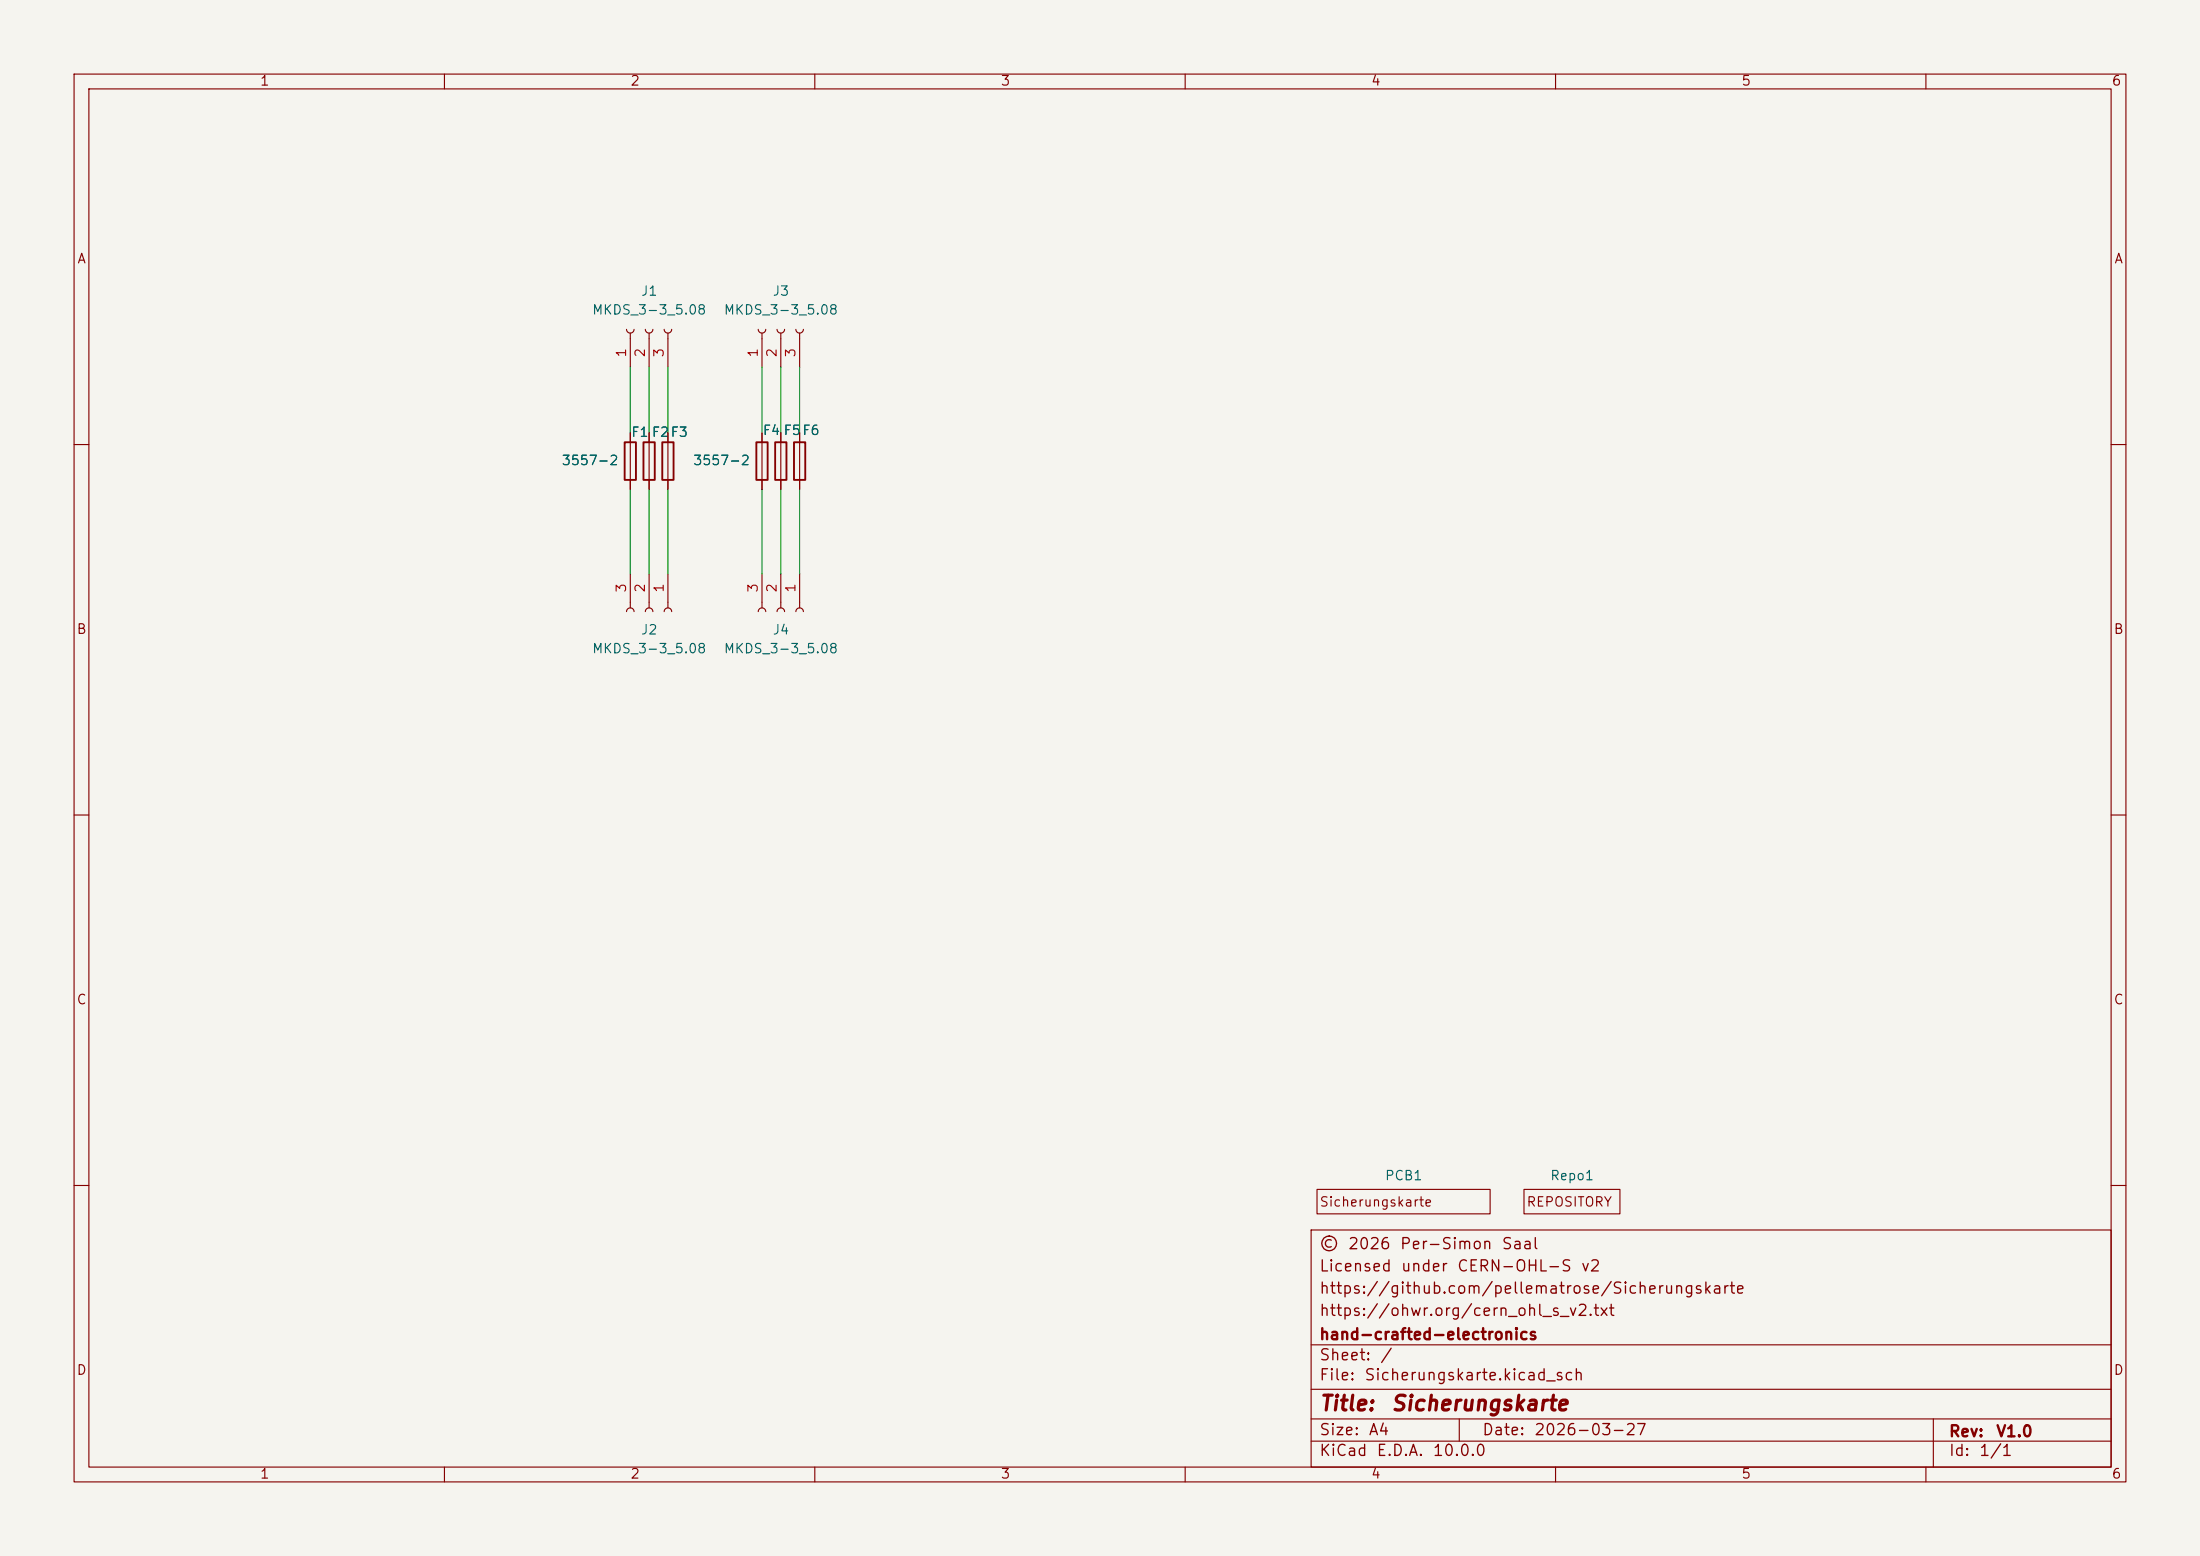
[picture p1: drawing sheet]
(kicad_sch
 (version 20260306)
 (generator "eeschema")
 (generator_version "10.0")
 (paper "A4")
 (title_block
  (title "Sicherungskarte")
  (date "2026-03-27")
  (rev "V1.0")
  (company "hand-crafted-electronics")
  (comment 1 "https://ohwr.org/cern_ohl_s_v2.txt ")
  (comment 2 "https://github.com/pellematrose/Sicherungskarte")
  (comment 3 "Licensed under CERN-OHL-S v2")
  (comment 4 "© 2026 Per-Simon Saal"))
 (lib_symbols
  (symbol "_PS_LIB:Fuseholder ATOF 287"
   (pin_numbers (hide yes))
   (pin_names
    (offset 0) (hide yes)) (exclude_from_sim no) (in_bom yes) (on_board yes)
   (in_pos_files yes)
   (duplicate_pin_numbers_are_jumpers no)
   (property "Reference" "F" (at 2.032 0 90) (show_name no) (do_not_autoplace no) (effects (font (size 1.27 1.27))))
   (property "Value" "3557-2" (at -1.905 0 90) (show_name no) (do_not_autoplace no) (effects (font (size 1.27 1.27))))
   (property "Footprint" "_PS_LIB_CON:Fuse Holder Littelfuse ATOF 287" (at -1.778 0 90) (show_name no) (do_not_autoplace no) (hide yes) (effects (font (size 1.27 1.27))))
   (property "Datasheet" "https://www.keyelco.com/userAssets/file/K75p47.pdf" (at 0 0 0) (show_name no) (do_not_autoplace no) (hide yes) (effects (font (size 1.27 1.27))))
   (property "Description" "Fuse" (at 0 0 0) (show_name no) (do_not_autoplace no) (hide yes) (effects (font (size 1.27 1.27))))
   (property "Digikey" "36-3557-2-ND" (at 0 0 0) (show_name no) (do_not_autoplace no) (hide yes) (effects (font (size 1.27 1.27))))
   (symbol "Fuseholder ATOF 287_0_1"
    (rectangle (start -0.762 -2.54) (end 0.762 2.54) (stroke (width 0.254) (type default)) (fill (type none)))
    (polyline (pts (xy 0 2.54) (xy 0 -2.54)) (stroke (width 0) (type default)) (fill (type none))))
   (symbol "Fuseholder ATOF 287_1_1"
    (pin passive line (at 0 3.81 270) (length 1.27) (name "" (effects (font (size 1.27 1.27)))) (number "1" (effects (font (size 1.27 1.27)))))
    (pin passive line (at 0 -3.81 90) (length 1.27) (name "" (effects (font (size 1.27 1.27)))) (number "2" (effects (font (size 1.27 1.27))))))
   (embedded_fonts no))
  (symbol "_PS_LIB:MKDS_3-3_5.08"
   (pin_names
    (offset 1.016) (hide yes)) (exclude_from_sim no) (in_bom yes) (on_board yes)
   (in_pos_files yes)
   (duplicate_pin_numbers_are_jumpers no)
   (property "Reference" "J" (at 0 5.08 0) (show_name no) (do_not_autoplace no) (effects (font (size 1.27 1.27))))
   (property "Value" "MKDS_3-3_5.08" (at 0 -5.08 0) (show_name no) (do_not_autoplace no) (effects (font (size 1.27 1.27))))
   (property "Footprint" "_PS_LIB_CON:MKDS_3_3_508" (at 0 0 0) (show_name no) (do_not_autoplace no) (hide yes) (effects (font (size 1.27 1.27))))
   (property "Datasheet" "https://www.phoenixcontact.com/en-us/products/printed-circuit-board-terminal-mkds-3-3-508-1711738?type=pdf" (at 0 0 0) (show_name no) (do_not_autoplace no) (hide yes) (effects (font (size 1.27 1.27))))
   (property "Description" "Leiterplattenklemme, Wellenlötung, Schrauban- schluss mit Zughülse" (at 0 0 0) (show_name no) (do_not_autoplace no) (hide yes) (effects (font (size 1.27 1.27))))
   (property "Digikey" "277-1028-ND" (at 0 0 0) (show_name no) (do_not_autoplace no) (hide yes) (effects (font (size 1.27 1.27))))
   (symbol "MKDS_3-3_5.08_1_1"
    (polyline (pts (xy -1.27 2.54) (xy -0.508 2.54)) (stroke (width 0.1524) (type default)) (fill (type none)))
    (polyline (pts (xy -1.27 0) (xy -0.508 0)) (stroke (width 0.1524) (type default)) (fill (type none)))
    (polyline (pts (xy -1.27 -2.54) (xy -0.508 -2.54)) (stroke (width 0.1524) (type default)) (fill (type none)))
    (arc (start 0 2.032) (mid -0.5058 2.54) (end 0 3.048) (stroke (width 0.1524) (type default)) (fill (type none)))
    (arc (start 0 -0.508) (mid -0.5058 0) (end 0 0.508) (stroke (width 0.1524) (type default)) (fill (type none)))
    (arc (start 0 -3.048) (mid -0.5058 -2.54) (end 0 -2.032) (stroke (width 0.1524) (type default)) (fill (type none)))
    (pin passive line (at -5.08 2.54 0) (length 3.81) (name "Pin_1" (effects (font (size 1.27 1.27)))) (number "1" (effects (font (size 1.27 1.27)))))
    (pin passive line (at -5.08 0 0) (length 3.81) (name "Pin_2" (effects (font (size 1.27 1.27)))) (number "2" (effects (font (size 1.27 1.27)))))
    (pin passive line (at -5.08 -2.54 0) (length 3.81) (name "Pin_3" (effects (font (size 1.27 1.27)))) (number "3" (effects (font (size 1.27 1.27))))))
   (embedded_fonts no))
  (symbol "_PS_LIB:_PCB"
   (pin_numbers (hide yes))
   (pin_names
    (offset 0) (hide yes)) (exclude_from_sim yes) (in_bom no) (on_board yes)
   (in_pos_files yes)
   (duplicate_pin_numbers_are_jumpers no)
   (property "Reference" "PCB" (at 0 3.81 0) (show_name no) (do_not_autoplace no) (effects (font (size 1.27 1.27)) (justify left bottom)))
   (property "Value" "" (at 0 0 0) (show_name no) (do_not_autoplace no) (hide yes) (effects (font (size 1.27 1.27))))
   (property "Footprint" "_PS_LIB_PCB:_PCB" (at 9.144 1.27 0) (show_name no) (do_not_autoplace no) (hide yes) (effects (font (size 1.27 1.27))))
   (property "Datasheet" "" (at 0 0 0) (show_name no) (do_not_autoplace no) (hide yes) (effects (font (size 1.27 1.27))))
   (property "Description" "" (at 0 0 0) (show_name no) (do_not_autoplace no) (hide yes) (effects (font (size 1.27 1.27))))
   (symbol "_PCB_0_1"
    (rectangle (start 0 3.302) (end 23.368 0) (stroke (width 0) (type default)) (fill (type none))))
   (symbol "_PCB_1_1"
    (text "${TITLE}" (at 0.254 1.524 0) (effects (font (size 1.27 1.27)) (justify left))))
   (embedded_fonts no))
  (symbol "_PS_LIB:_Repository"
   (pin_numbers (hide yes))
   (pin_names
    (offset 0) (hide yes)) (exclude_from_sim yes) (in_bom no) (on_board yes)
   (in_pos_files yes)
   (duplicate_pin_numbers_are_jumpers no)
   (property "Reference" "Repo" (at 0 3.81 0) (show_name no) (do_not_autoplace no) (effects (font (size 1.27 1.27)) (justify left bottom)))
   (property "Value" "" (at 0 0 0) (show_name no) (do_not_autoplace no) (hide yes) (effects (font (size 1.27 1.27))))
   (property "Footprint" "_PS_LIB_PCB:_Repository" (at 9.144 1.27 0) (show_name no) (do_not_autoplace no) (hide yes) (effects (font (size 1.27 1.27))))
   (property "Datasheet" "" (at 0 0 0) (show_name no) (do_not_autoplace no) (hide yes) (effects (font (size 1.27 1.27))))
   (property "Description" "" (at 0 0 0) (show_name no) (do_not_autoplace no) (hide yes) (effects (font (size 1.27 1.27))))
   (symbol "_Repository_0_1"
    (rectangle (start 0 3.302) (end 12.954 0) (stroke (width 0) (type default)) (fill (type none))))
   (symbol "_Repository_1_1"
    (text "REPOSITORY\n" (at 0.254 1.524 0) (effects (font (size 1.27 1.27)) (justify left))))
   (embedded_fonts no)))
 (wire
  (pts (xy 105.41 49.53) (xy 105.41 58.42))
  (stroke (width 0) (type default)))
 (wire
  (pts (xy 107.95 66.04) (xy 107.95 77.47))
  (stroke (width 0) (type default)))
 (wire
  (pts (xy 102.87 66.04) (xy 102.87 77.47))
  (stroke (width 0) (type default)))
 (wire
  (pts (xy 90.17 66.04) (xy 90.17 77.47))
  (stroke (width 0) (type default)))
 (wire
  (pts (xy 105.41 66.04) (xy 105.41 77.47))
  (stroke (width 0) (type default)))
 (wire
  (pts (xy 87.63 66.04) (xy 87.63 77.47))
  (stroke (width 0) (type default)))
 (wire
  (pts (xy 102.87 49.53) (xy 102.87 58.42))
  (stroke (width 0) (type default)))
 (wire
  (pts (xy 107.95 49.53) (xy 107.95 58.42))
  (stroke (width 0) (type default)))
 (wire
  (pts (xy 90.17 49.53) (xy 90.17 58.42))
  (stroke (width 0) (type default)))
 (wire
  (pts (xy 85.09 49.53) (xy 85.09 58.42))
  (stroke (width 0) (type default)))
 (wire
  (pts (xy 87.63 49.53) (xy 87.63 58.42))
  (stroke (width 0) (type default)))
 (wire
  (pts (xy 85.09 66.04) (xy 85.09 77.47))
  (stroke (width 0) (type default)))
 (symbol
  (lib_id "_PS_LIB:_PCB")
  (at 177.8 163.83 0)
  (unit 1)
  (body_style 1)
  (exclude_from_sim yes)
  (in_bom no)
  (on_board yes)
  (in_pos_files yes)
  (dnp no)
  (fields_autoplaced yes)
  (property "Reference" "PCB1" (at 189.484 158.75 0) (show_name no) (do_not_autoplace no) (effects (font (size 1.27 1.27))))
  (property "Value" "" (at 177.8 163.83 0) (hide yes) (show_name no) (do_not_autoplace no) (effects (font (size 1.27 1.27))))
  (property "Footprint" "_PS_LIB_PCB:_PCB" (at 186.944 162.56 0) (hide yes) (show_name no) (do_not_autoplace no) (effects (font (size 1.27 1.27))))
  (property "Datasheet" "" (at 177.8 163.83 0) (hide yes) (show_name no) (do_not_autoplace no) (effects (font (size 1.27 1.27))))
  (property "Description" "" (at 177.8 163.83 0) (hide yes) (show_name no) (do_not_autoplace no) (effects (font (size 1.27 1.27)))))
 (symbol
  (lib_id "_PS_LIB:Fuseholder ATOF 287")
  (at 102.87 62.23 0)
  (unit 1)
  (body_style 1)
  (exclude_from_sim no)
  (in_bom yes)
  (on_board yes)
  (in_pos_files yes)
  (dnp no)
  (property "Reference" "F4" (at 102.87 58.166 0) (show_name no) (do_not_autoplace no) (effects (font (size 1.27 1.27)) (justify left)))
  (property "Value" "3557-2" (at 93.472 62.23 0) (show_name no) (do_not_autoplace no) (effects (font (size 1.27 1.27)) (justify left)))
  (property "Footprint" "_PS_LIB_CON:Fuse Holder Littelfuse ATOF 287" (at 101.092 62.23 90) (hide yes) (show_name no) (do_not_autoplace no) (effects (font (size 1.27 1.27))))
  (property "Datasheet" "https://www.keyelco.com/userAssets/file/K75p47.pdf" (at 102.87 62.23 0) (hide yes) (show_name no) (do_not_autoplace no) (effects (font (size 1.27 1.27))))
  (property "Description" "Fuse" (at 102.87 62.23 0) (hide yes) (show_name no) (do_not_autoplace no) (effects (font (size 1.27 1.27))))
  (property "Digikey" "36-3557-2-ND" (at 102.87 62.23 0) (hide yes) (show_name no) (do_not_autoplace no) (effects (font (size 1.27 1.27))))
  (pin "2")
  (pin "1"))
 (symbol
  (lib_id "_PS_LIB:MKDS_3-3_5.08")
  (at 105.41 82.55 270)
  (unit 1)
  (body_style 1)
  (exclude_from_sim no)
  (in_bom yes)
  (on_board yes)
  (in_pos_files yes)
  (dnp no)
  (fields_autoplaced yes)
  (property "Reference" "J4" (at 105.41 85.09 90) (show_name no) (do_not_autoplace no) (effects (font (size 1.27 1.27))))
  (property "Value" "MKDS_3-3_5.08" (at 105.41 87.63 90) (show_name no) (do_not_autoplace no) (effects (font (size 1.27 1.27))))
  (property "Footprint" "_PS_LIB_CON:MKDS_3_3_508" (at 105.41 82.55 0) (hide yes) (show_name no) (do_not_autoplace no) (effects (font (size 1.27 1.27))))
  (property "Datasheet" "https://www.phoenixcontact.com/en-us/products/printed-circuit-board-terminal-mkds-3-3-508-1711738?type=pdf" (at 105.41 82.55 0) (hide yes) (show_name no) (do_not_autoplace no) (effects (font (size 1.27 1.27))))
  (property "Description" "Leiterplattenklemme, Wellenlötung, Schrauban- schluss mit Zughülse" (at 105.41 82.55 0) (hide yes) (show_name no) (do_not_autoplace no) (effects (font (size 1.27 1.27))))
  (property "Digikey" "277-1028-ND" (at 105.41 82.55 0) (hide yes) (show_name no) (do_not_autoplace no) (effects (font (size 1.27 1.27))))
  (pin "3")
  (pin "2")
  (pin "1"))
 (symbol
  (lib_id "_PS_LIB:MKDS_3-3_5.08")
  (at 87.63 44.45 90)
  (unit 1)
  (body_style 1)
  (exclude_from_sim no)
  (in_bom yes)
  (on_board yes)
  (in_pos_files yes)
  (dnp no)
  (fields_autoplaced yes)
  (property "Reference" "J1" (at 87.63 39.37 90) (show_name no) (do_not_autoplace no) (effects (font (size 1.27 1.27))))
  (property "Value" "MKDS_3-3_5.08" (at 87.63 41.91 90) (show_name no) (do_not_autoplace no) (effects (font (size 1.27 1.27))))
  (property "Footprint" "_PS_LIB_CON:MKDS_3_3_508" (at 87.63 44.45 0) (hide yes) (show_name no) (do_not_autoplace no) (effects (font (size 1.27 1.27))))
  (property "Datasheet" "https://www.phoenixcontact.com/en-us/products/printed-circuit-board-terminal-mkds-3-3-508-1711738?type=pdf" (at 87.63 44.45 0) (hide yes) (show_name no) (do_not_autoplace no) (effects (font (size 1.27 1.27))))
  (property "Description" "Leiterplattenklemme, Wellenlötung, Schrauban- schluss mit Zughülse" (at 87.63 44.45 0) (hide yes) (show_name no) (do_not_autoplace no) (effects (font (size 1.27 1.27))))
  (property "Digikey" "277-1028-ND" (at 87.63 44.45 0) (hide yes) (show_name no) (do_not_autoplace no) (effects (font (size 1.27 1.27))))
  (pin "3")
  (pin "2")
  (pin "1"))
 (symbol
  (lib_id "_PS_LIB:MKDS_3-3_5.08")
  (at 105.41 44.45 90)
  (unit 1)
  (body_style 1)
  (exclude_from_sim no)
  (in_bom yes)
  (on_board yes)
  (in_pos_files yes)
  (dnp no)
  (fields_autoplaced yes)
  (property "Reference" "J3" (at 105.41 39.37 90) (show_name no) (do_not_autoplace no) (effects (font (size 1.27 1.27))))
  (property "Value" "MKDS_3-3_5.08" (at 105.41 41.91 90) (show_name no) (do_not_autoplace no) (effects (font (size 1.27 1.27))))
  (property "Footprint" "_PS_LIB_CON:MKDS_3_3_508" (at 105.41 44.45 0) (hide yes) (show_name no) (do_not_autoplace no) (effects (font (size 1.27 1.27))))
  (property "Datasheet" "https://www.phoenixcontact.com/en-us/products/printed-circuit-board-terminal-mkds-3-3-508-1711738?type=pdf" (at 105.41 44.45 0) (hide yes) (show_name no) (do_not_autoplace no) (effects (font (size 1.27 1.27))))
  (property "Description" "Leiterplattenklemme, Wellenlötung, Schrauban- schluss mit Zughülse" (at 105.41 44.45 0) (hide yes) (show_name no) (do_not_autoplace no) (effects (font (size 1.27 1.27))))
  (property "Digikey" "277-1028-ND" (at 105.41 44.45 0) (hide yes) (show_name no) (do_not_autoplace no) (effects (font (size 1.27 1.27))))
  (pin "3")
  (pin "2")
  (pin "1"))
 (symbol
  (lib_id "_PS_LIB:MKDS_3-3_5.08")
  (at 87.63 82.55 270)
  (unit 1)
  (body_style 1)
  (exclude_from_sim no)
  (in_bom yes)
  (on_board yes)
  (in_pos_files yes)
  (dnp no)
  (fields_autoplaced yes)
  (property "Reference" "J2" (at 87.63 85.09 90) (show_name no) (do_not_autoplace no) (effects (font (size 1.27 1.27))))
  (property "Value" "MKDS_3-3_5.08" (at 87.63 87.63 90) (show_name no) (do_not_autoplace no) (effects (font (size 1.27 1.27))))
  (property "Footprint" "_PS_LIB_CON:MKDS_3_3_508" (at 87.63 82.55 0) (hide yes) (show_name no) (do_not_autoplace no) (effects (font (size 1.27 1.27))))
  (property "Datasheet" "https://www.phoenixcontact.com/en-us/products/printed-circuit-board-terminal-mkds-3-3-508-1711738?type=pdf" (at 87.63 82.55 0) (hide yes) (show_name no) (do_not_autoplace no) (effects (font (size 1.27 1.27))))
  (property "Description" "Leiterplattenklemme, Wellenlötung, Schrauban- schluss mit Zughülse" (at 87.63 82.55 0) (hide yes) (show_name no) (do_not_autoplace no) (effects (font (size 1.27 1.27))))
  (property "Digikey" "277-1028-ND" (at 87.63 82.55 0) (hide yes) (show_name no) (do_not_autoplace no) (effects (font (size 1.27 1.27))))
  (pin "3")
  (pin "2")
  (pin "1"))
 (symbol
  (lib_id "_PS_LIB:Fuseholder ATOF 287")
  (at 107.95 62.23 0)
  (unit 1)
  (body_style 1)
  (exclude_from_sim no)
  (in_bom yes)
  (on_board yes)
  (in_pos_files yes)
  (dnp no)
  (property "Reference" "F6" (at 108.204 58.166 0) (show_name no) (do_not_autoplace no) (effects (font (size 1.27 1.27)) (justify left)))
  (property "Value" "3557-2" (at 110.49 63.4999 0) (hide yes) (show_name no) (do_not_autoplace no) (effects (font (size 1.27 1.27)) (justify left)))
  (property "Footprint" "_PS_LIB_CON:Fuse Holder Littelfuse ATOF 287" (at 106.172 62.23 90) (hide yes) (show_name no) (do_not_autoplace no) (effects (font (size 1.27 1.27))))
  (property "Datasheet" "https://www.keyelco.com/userAssets/file/K75p47.pdf" (at 107.95 62.23 0) (hide yes) (show_name no) (do_not_autoplace no) (effects (font (size 1.27 1.27))))
  (property "Description" "Fuse" (at 107.95 62.23 0) (hide yes) (show_name no) (do_not_autoplace no) (effects (font (size 1.27 1.27))))
  (property "Digikey" "36-3557-2-ND" (at 107.95 62.23 0) (hide yes) (show_name no) (do_not_autoplace no) (effects (font (size 1.27 1.27))))
  (pin "2")
  (pin "1"))
 (symbol
  (lib_id "_PS_LIB:Fuseholder ATOF 287")
  (at 85.09 62.23 0)
  (unit 1)
  (body_style 1)
  (exclude_from_sim no)
  (in_bom yes)
  (on_board yes)
  (in_pos_files yes)
  (dnp no)
  (property "Reference" "F1" (at 87.63 58.42 0) (show_name no) (do_not_autoplace no) (effects (font (size 1.27 1.27)) (justify right)))
  (property "Value" "3557-2" (at 83.566 62.23 0) (show_name no) (do_not_autoplace no) (effects (font (size 1.27 1.27)) (justify right)))
  (property "Footprint" "_PS_LIB_CON:Fuse Holder Littelfuse ATOF 287" (at 83.312 62.23 90) (hide yes) (show_name no) (do_not_autoplace no) (effects (font (size 1.27 1.27))))
  (property "Datasheet" "https://www.keyelco.com/userAssets/file/K75p47.pdf" (at 85.09 62.23 0) (hide yes) (show_name no) (do_not_autoplace no) (effects (font (size 1.27 1.27))))
  (property "Description" "Fuse" (at 85.09 62.23 0) (hide yes) (show_name no) (do_not_autoplace no) (effects (font (size 1.27 1.27))))
  (property "Digikey" "36-3557-2-ND" (at 85.09 62.23 0) (hide yes) (show_name no) (do_not_autoplace no) (effects (font (size 1.27 1.27))))
  (pin "2")
  (pin "1"))
 (symbol
  (lib_id "_PS_LIB:_Repository")
  (at 205.74 163.83 0)
  (unit 1)
  (body_style 1)
  (exclude_from_sim yes)
  (in_bom no)
  (on_board yes)
  (in_pos_files yes)
  (dnp no)
  (fields_autoplaced yes)
  (property "Reference" "Repo1" (at 212.217 158.75 0) (show_name no) (do_not_autoplace no) (effects (font (size 1.27 1.27))))
  (property "Value" "" (at 205.74 163.83 0) (hide yes) (show_name no) (do_not_autoplace no) (effects (font (size 1.27 1.27))))
  (property "Footprint" "_PS_LIB_PCB:_Repository" (at 214.884 162.56 0) (hide yes) (show_name no) (do_not_autoplace no) (effects (font (size 1.27 1.27))))
  (property "Datasheet" "" (at 205.74 163.83 0) (hide yes) (show_name no) (do_not_autoplace no) (effects (font (size 1.27 1.27))))
  (property "Description" "" (at 205.74 163.83 0) (hide yes) (show_name no) (do_not_autoplace no) (effects (font (size 1.27 1.27)))))
 (symbol
  (lib_id "_PS_LIB:Fuseholder ATOF 287")
  (at 87.63 62.23 0)
  (unit 1)
  (body_style 1)
  (exclude_from_sim no)
  (in_bom yes)
  (on_board yes)
  (in_pos_files yes)
  (dnp no)
  (property "Reference" "F2" (at 87.884 58.42 0) (show_name no) (do_not_autoplace no) (effects (font (size 1.27 1.27)) (justify left)))
  (property "Value" "3557-2" (at 90.17 63.4999 0) (hide yes) (show_name no) (do_not_autoplace no) (effects (font (size 1.27 1.27)) (justify left)))
  (property "Footprint" "_PS_LIB_CON:Fuse Holder Littelfuse ATOF 287" (at 85.852 62.23 90) (hide yes) (show_name no) (do_not_autoplace no) (effects (font (size 1.27 1.27))))
  (property "Datasheet" "https://www.keyelco.com/userAssets/file/K75p47.pdf" (at 87.63 62.23 0) (hide yes) (show_name no) (do_not_autoplace no) (effects (font (size 1.27 1.27))))
  (property "Description" "Fuse" (at 87.63 62.23 0) (hide yes) (show_name no) (do_not_autoplace no) (effects (font (size 1.27 1.27))))
  (property "Digikey" "36-3557-2-ND" (at 87.63 62.23 0) (hide yes) (show_name no) (do_not_autoplace no) (effects (font (size 1.27 1.27))))
  (pin "2")
  (pin "1"))
 (symbol
  (lib_id "_PS_LIB:Fuseholder ATOF 287")
  (at 90.17 62.23 0)
  (unit 1)
  (body_style 1)
  (exclude_from_sim no)
  (in_bom yes)
  (on_board yes)
  (in_pos_files yes)
  (dnp no)
  (property "Reference" "F3" (at 90.424 58.42 0) (show_name no) (do_not_autoplace no) (effects (font (size 1.27 1.27)) (justify left)))
  (property "Value" "3557-2" (at 92.71 63.4999 0) (hide yes) (show_name no) (do_not_autoplace no) (effects (font (size 1.27 1.27)) (justify left)))
  (property "Footprint" "_PS_LIB_CON:Fuse Holder Littelfuse ATOF 287" (at 88.392 62.23 90) (hide yes) (show_name no) (do_not_autoplace no) (effects (font (size 1.27 1.27))))
  (property "Datasheet" "https://www.keyelco.com/userAssets/file/K75p47.pdf" (at 90.17 62.23 0) (hide yes) (show_name no) (do_not_autoplace no) (effects (font (size 1.27 1.27))))
  (property "Description" "Fuse" (at 90.17 62.23 0) (hide yes) (show_name no) (do_not_autoplace no) (effects (font (size 1.27 1.27))))
  (property "Digikey" "36-3557-2-ND" (at 90.17 62.23 0) (hide yes) (show_name no) (do_not_autoplace no) (effects (font (size 1.27 1.27))))
  (pin "2")
  (pin "1"))
 (symbol
  (lib_id "_PS_LIB:Fuseholder ATOF 287")
  (at 105.41 62.23 0)
  (unit 1)
  (body_style 1)
  (exclude_from_sim no)
  (in_bom yes)
  (on_board yes)
  (in_pos_files yes)
  (dnp no)
  (property "Reference" "F5" (at 105.664 58.166 0) (show_name no) (do_not_autoplace no) (effects (font (size 1.27 1.27)) (justify left)))
  (property "Value" "3557-2" (at 107.95 63.4999 0) (hide yes) (show_name no) (do_not_autoplace no) (effects (font (size 1.27 1.27)) (justify left)))
  (property "Footprint" "_PS_LIB_CON:Fuse Holder Littelfuse ATOF 287" (at 103.632 62.23 90) (hide yes) (show_name no) (do_not_autoplace no) (effects (font (size 1.27 1.27))))
  (property "Datasheet" "https://www.keyelco.com/userAssets/file/K75p47.pdf" (at 105.41 62.23 0) (hide yes) (show_name no) (do_not_autoplace no) (effects (font (size 1.27 1.27))))
  (property "Description" "Fuse" (at 105.41 62.23 0) (hide yes) (show_name no) (do_not_autoplace no) (effects (font (size 1.27 1.27))))
  (property "Digikey" "36-3557-2-ND" (at 105.41 62.23 0) (hide yes) (show_name no) (do_not_autoplace no) (effects (font (size 1.27 1.27))))
  (pin "2")
  (pin "1"))
 (sheet_instances
  (path ""
   (page "1")))
 (embedded_fonts no))
